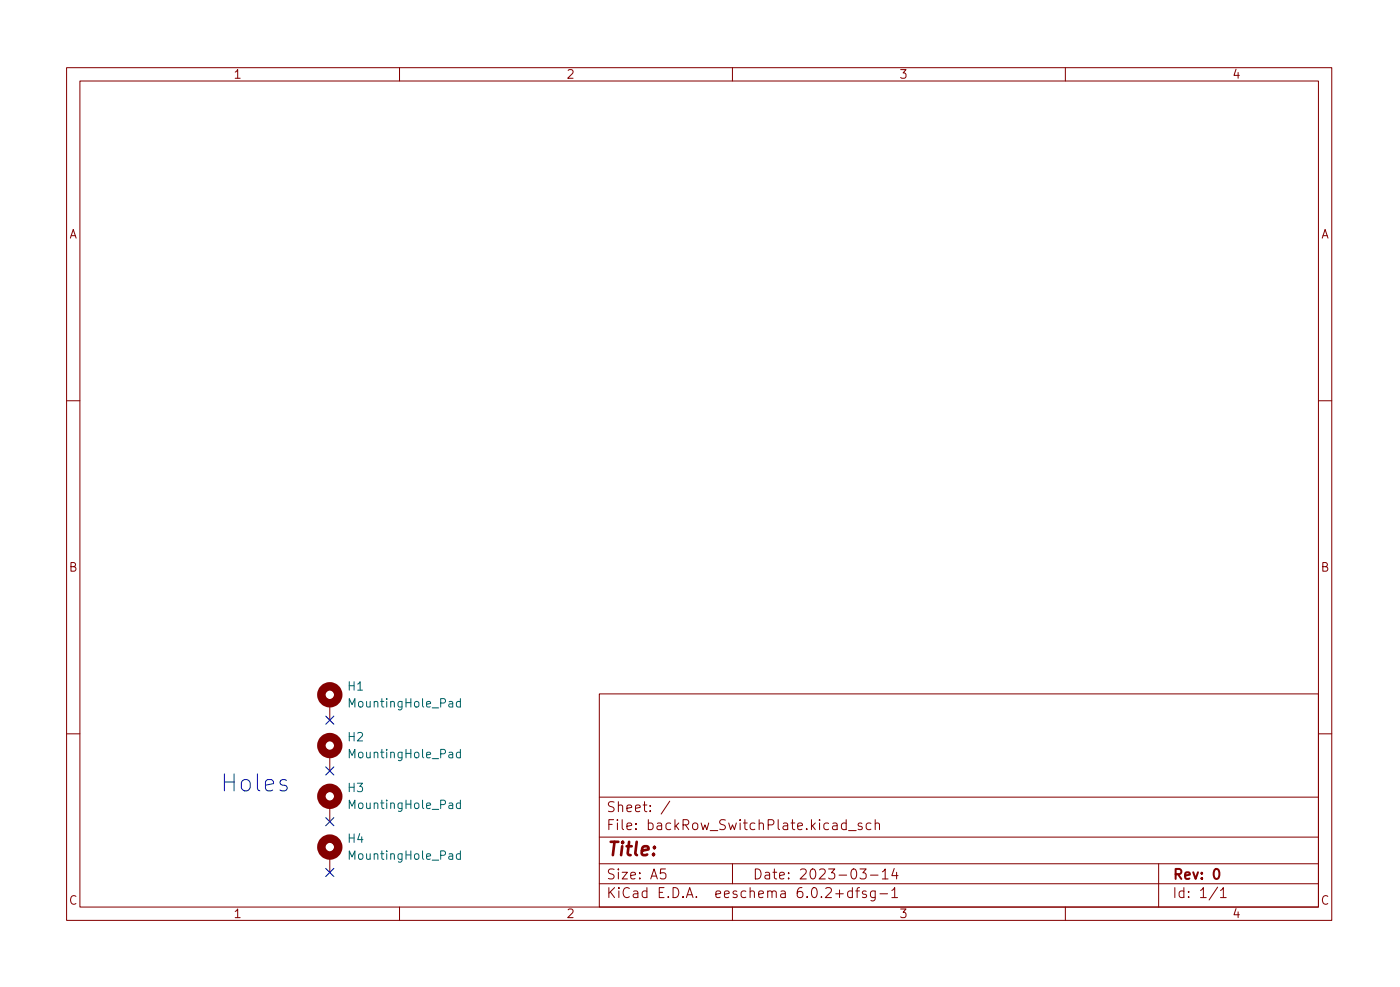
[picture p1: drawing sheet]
<svg xmlns="http://www.w3.org/2000/svg" width="210mm" height="148mm" viewBox="0 0 210 148" stroke-linecap="round" stroke-linejoin="round" font-family="sans-serif">
<g fill="none" stroke="#840000" stroke-width=".15">
<path d="M10 10.2h190v128h-190zM12 12.2h186v124h-186zM60 10.2v2M110 10.2v2M160 10.2v2M10 60.2h2M198 60.2h2M10 110.2h2M49.5 105.6v2.5M49.5 113.2v2.5M90 104.2h108v32h-108zM90 119.7h108"/>
<path d="M198 110.2h2M49.5 120.8v2.6M49.5 128.4v2.6M60 136.2v2M90 132.7h108M90 129.7h108M90 125.7h108M99.9 130.4h-.7v.8l.2-.2 .5 .1 .1 .2-.1 .5-.2 .1h-.3l-.2-.1M100.6 120.3l-1.3 1.9M110 136.2v2M110 129.7v3M127.1 123.6l-.4-.1-.3 .3v.5l.1 .2h.6"/>
<path d="M127.1 123v1.5M127.4 124.7h1.2M128 133.8l-.4-.1-.3 .3v.5l.1 .2h.6M128 133.2v1.5M128.5 133.7h.6M129.1 133.2l-.3 .1-.1 .2v1.2M129.2 130.4h.9l-.5 .6a.41 .41 0 0 1 .5 .3v.4l-.2 .2h-.5l-.2-.1M129.4 123.6l-.3-.1-.2 .3v.2l.5 .1v.4h-.5M130.1 133.8l-.4-.1-.2 .3 .1 .2 .5 .1v.4h-.6M130.7 131.4h1.2M130.8 123.6l-.4-.1-.3 .3v.5l.1 .2h.6M131.4 133.7v1.3a.41 .41 0 0 1-.6 .2"/>
<path d="M131.4 133.8l-.4-.1-.3 .3v.5l.2 .2h.5M131.4 123.7a.37 .37 0 0 1 .7 .1v.7M131.4 123v1.5M132.2 134.2h1.1M132.5 130.9l.4-.5v1.5M132.5 131.9h.9M133.9 133.7l.5-.5v1.5M133.9 134.7h.9M134.3 130.4l-.4 1h1M134.7 130.9v1M160 136.2v2M174 129.7v6.5"/>
<path d="M182.9 133.2l-1.3 1.9M183.3 133.7l.4-.5v1.5M183.3 134.7h.9"/>
</g>
<path d="M182.5 130.5l.3-.1a.94 .94 0 0 1 0 1.5h-.2a1 1 0 0 1-.1-1.4z" fill="none" stroke="#840000" stroke-width=".3"/>
<g fill="none" stroke="#840000" stroke-width="1.3">
<circle cx="49.5" cy="111.9" r="1.27"/>
<circle cx="49.5" cy="104.3" r="1.27"/>
<circle cx="49.5" cy="119.5" r="1.27"/>
<circle cx="49.5" cy="127.2" r="1.27"/>
</g>
<path d="M69.1 113l-.3-.1-.3 .3v.3l.2 .2h.4M69.1 105.4l-.3-.1-.3 .2v.4l.2 .2h.4M69.1 104.9v1.2M69.1 112.5v1.3M69.1 128.2h-.3l-.3 .2v.4l.2 .1h.4M69.1 120.6l-.3-.1-.3 .3v.3l.2 .2h.4M69.1 120.1v1.3M69.1 127.7v1.3" fill="none" stroke="#006464" stroke-width=".15"/>
<path d="M48.9 115.1l1.2 1.2M48.9 107.5l1.2 1.2M50.1 115.1l-1.2 1.2M50.1 107.5l-1.2 1.2M48.9 122.7l1.2 1.3M48.9 130.4l1.2 1.2M50.1 122.7l-1.2 1.3M50.1 130.4l-1.2 1.2" fill="none" stroke="#000084" stroke-width=".15"/>
<text font-size="3.5" fill="#0000c2" x="33" y="118.8">Holes</text>
<text font-size="2.8" fill="#840000" x="91" y="128.5">Title:</text>
<g font-size="2.1" fill="#840000">
<text x="91" y="124.6">File: backRow_SwitchPlate.kicad_sch</text>
<text x="91" y="121.9">Sheet: /</text>
<text x="91" y="134.8">KiCad E.D.A. eeschema 6.0.2+dfsg-1</text>
<text x="91" y="132">Size: A5</text>
<text x="113" y="132">Date: 2023-03-14</text>
<text x="176" y="132">Rev: 0</text>
<text x="176" y="134.8">Id: 1/1</text>
</g>
<g font-size="1.8" fill="#840000">
<text x="35" y="11.8">1</text>
<text x="85" y="11.8">2</text>
<text x="135" y="11.8">3</text>
<text x="185" y="11.8">4</text>
<text x="10.3" y="35.8">A</text>
<text x="198.4" y="35.8">A</text>
<text x="10.3" y="85.8">B</text>
<text x="198.4" y="85.8">B</text>
<text x="10.3" y="135.8">C</text>
<text x="35" y="137.8">1</text>
<text x="85" y="137.8">2</text>
<text x="135" y="137.8">3</text>
<text x="185" y="137.8">4</text>
<text x="198.4" y="135.8">C</text>
</g>
<g font-size="1.8" fill="#006464">
<text x="52.3" y="103.7">H1</text>
<text x="52.8" y="106.2">MountingHole_Pad</text>
<text x="52.3" y="111.3">H2</text>
<text x="52.8" y="113.8">MountingHole_Pad</text>
<text x="52.3" y="118.9">H3</text>
<text x="52.8" y="121.4">MountingHole_Pad</text>
<text x="52.3" y="126.5">H4</text>
<text x="52.8" y="129.1">MountingHole_Pad</text>
</g>
</svg>
